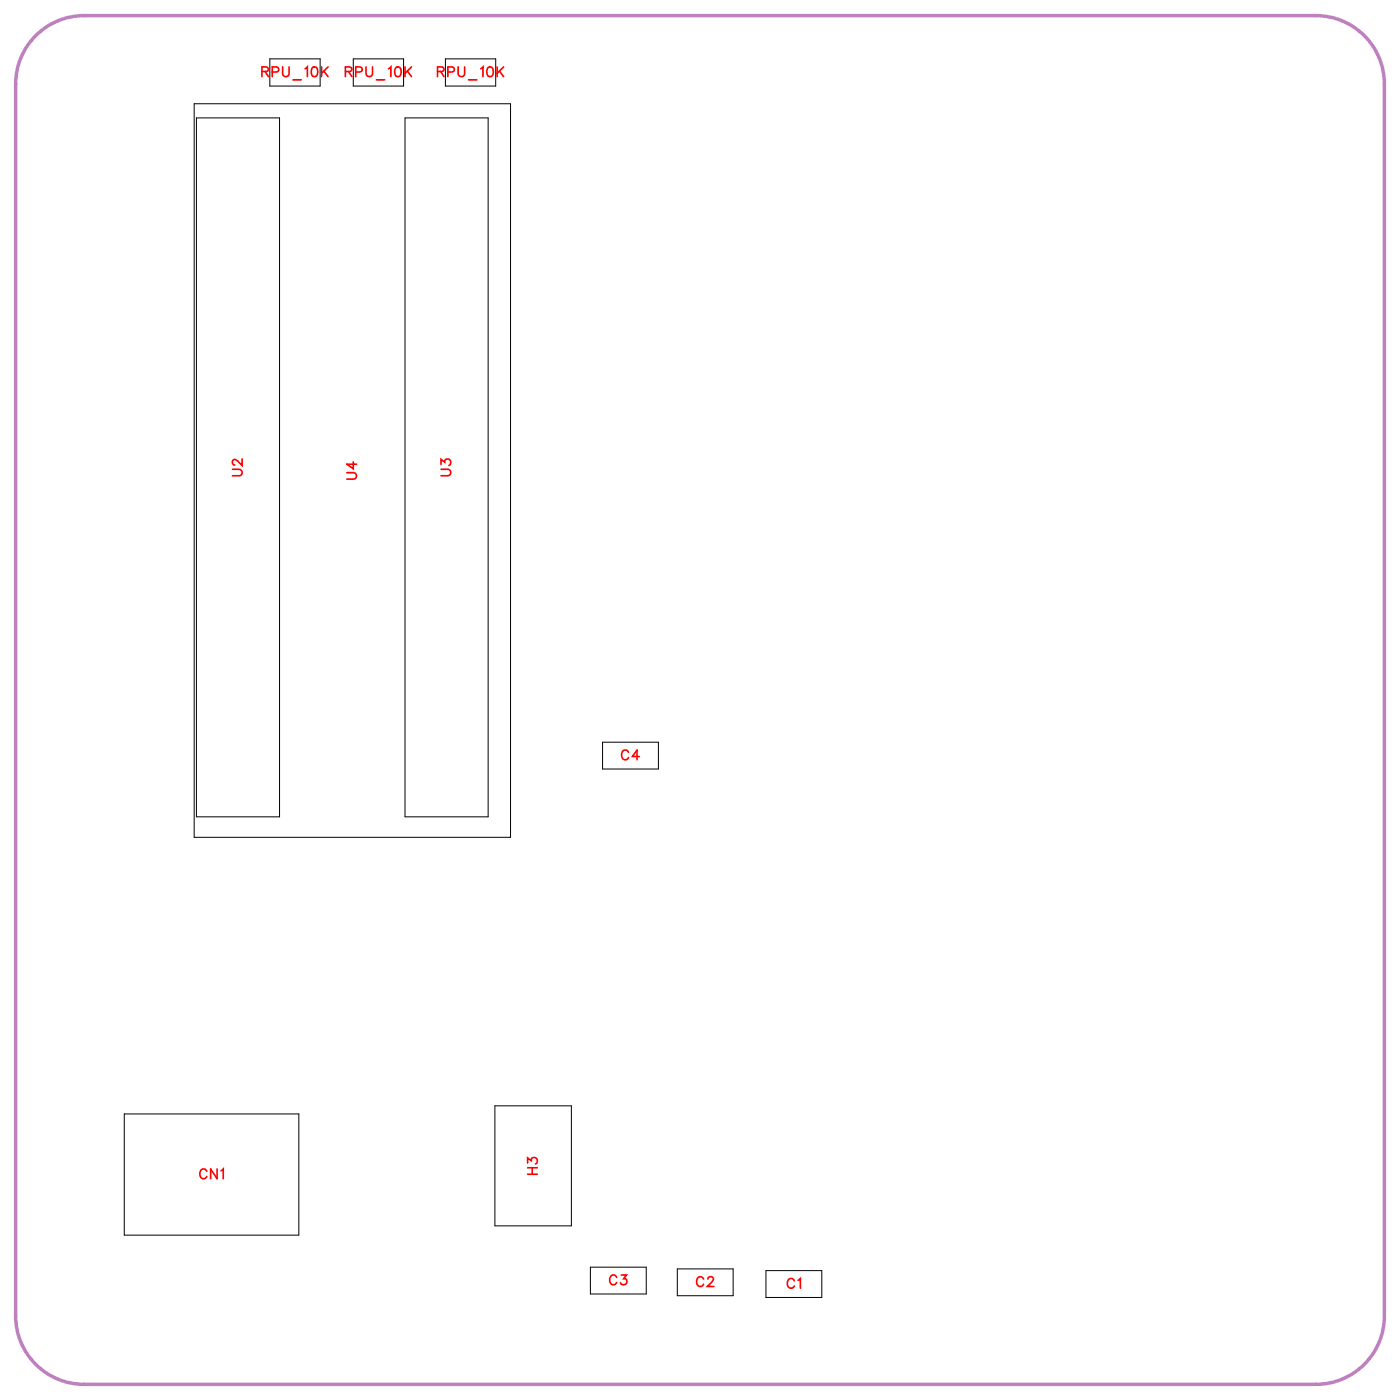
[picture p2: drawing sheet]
<svg xmlns="http://www.w3.org/2000/svg" width="102mm" height="102mm" viewBox="0 0 102 102" stroke-linecap="round" stroke-linejoin="round" font-family="sans-serif">
<path d="M2.9 2.3a5 5 0 0 1 3.2-1.2h90a5 5 0 0 1 5 5v90a5 5 0 0 1-5 5h-90a5 5 0 0 1-5-5v-90a5 5 0 0 1 1.8-3.8z" fill="none" stroke="#bf80bf" stroke-width=".25"/>
<path d="M14.2 7.6h23.1v53.6h-23.1zM14.4 8.6h6v51.1h-6zM19.7 4.3h3.7v2h-3.7zM25.8 4.3h3.7v2h-3.7zM29.6 8.6h6.1v51.1h-6.1zM32.5 4.3h3.7v2h-3.7zM44 54.2h4.1v2h-4.1zM9.1 81.4h12.7v8.8h-12.7zM36.2 80.8h5.5v8.8h-5.5zM43.1 92.6h4.1v1.9h-4.1zM49.5 92.7h4.1v2h-4.1zM56 92.8h4v2h-4z" fill="none" stroke="#000" stroke-width=".07"/>
<g fill="none" stroke="#f00" stroke-width=".12">
<path d="M19.1 5.2h.4l.1-.2-.2-.1h-.3v.7M19.4 5.2l.2 .4M19.9 5.3l.4-.1v-.2l-.4-.1v.7M20.6 4.9v.5l.3 .2 .2-.1v-.6M21.4 5.8h.6M22.3 5l.2-.1v.7M22.8 4.9h.1a.37 .37 0 0 1 .3 .3 .37 .37 0 0 1-.3 .4 .45 .45 0 0 1-.1-.7zM23.5 4.9v.7M23.7 5.2l.3 .4M24 4.9l-.5 .5M25.2 5.2h.4l.1-.2-.2-.1h-.3v.7M25.5 5.2l.2 .4"/>
<path d="M26 5.3l.4-.1v-.2l-.4-.1v.7M26.7 4.9v.5l.2 .2 .3-.1v-.6M27.5 5.8h.6M28.4 5l.2-.1v.7M28.9 4.9h.1a.37 .37 0 0 1 .3 .3 .37 .37 0 0 1-.3 .4 .45 .45 0 0 1-.1-.7zM29.6 4.9v.7M29.8 5.2l.3 .4M30.1 4.9l-.5 .5M32 5.2h.4v-.2l-.1-.1h-.3v.7M32.2 5.2l.2 .4M32.7 5.3l.4-.1 .1-.2-.5-.1v.7M33.5 4.9v.5l.2 .2 .2-.1v-.6"/>
<path d="M34.2 5.8h.6M35.1 5l.2-.1v.7M35.7 4.9h.1a.37 .37 0 0 1 .2 .3 .37 .37 0 0 1-.2 .4 .45 .45 0 0 1-.1-.7zM36.3 4.9v.7M36.5 5.2l.3 .4M36.8 4.9l-.5 .5M17 34.3h.5l.2 .2-.1 .2-.6 .1M17.7 33.5v.5l-.3-.3-.3-.1-.1 .1v.1l.2 .2M25.3 34.5h.5l.2 .2-.1 .3h-.6M25.8 33.7v.6l-.5-.4h.7M32.2 34.3h.5l.2 .2-.1 .2-.6 .1M32.2 33.9v-.3l.3 .2a.24 .24 0 0 1 .4-.2 .24 .24 0 0 1-.1 .4"/>
<path d="M45.9 55a.26 .26 0 0 0-.3-.2 .26 .26 0 0 0-.2 .3v.1a.26 .26 0 0 0 .2 .3 .26 .26 0 0 0 .3-.2M46.7 55.3h-.5l.3-.5v.7M15.1 85.6a.26 .26 0 0 0-.3-.2 .26 .26 0 0 0-.2 .3v.1a.26 .26 0 0 0 .2 .3 .26 .26 0 0 0 .3-.2M15.9 85.4v.7l-.5-.7v.7M16.1 85.5l.2-.1v.7M38.5 85v-.4l.3 .2a.24 .24 0 0 1 .4-.2 .24 .24 0 0 1-.1 .4M38.5 85.8h.8M38.5 85.3h.8M38.9 85.3v.5M45 93.3a.26 .26 0 0 0-.2-.1 .26 .26 0 0 0-.3 .2v.2a.26 .26 0 0 0 .3 .3 .26 .26 0 0 0 .2-.2M45.4 93.2h.4l-.2 .2a.24 .24 0 0 1 .1 .4 .24 .24 0 0 1-.4-.1M51.4 93.5a.26 .26 0 0 0-.3-.2 .26 .26 0 0 0-.2 .3v.1a.26 .26 0 0 0 .2 .3 .26 .26 0 0 0 .3-.2"/>
<path d="M51.7 93.5l.1-.2h.2l.1 .1-.1 .3-.3 .3h.5M58 93.6a.26 .26 0 0 0-.3-.2 .26 .26 0 0 0-.2 .3v.1a.26 .26 0 0 0 .2 .3 .26 .26 0 0 0 .3-.2M58.3 93.5l.2-.1v.7"/>
</g>
<g font-size="1.2" fill="#fff">
<text x="19.1" y="5.9">RPU_10K RPU_10K</text>
<text x="31.9" y="5.9">RPU_10K</text>
<text x="18" y="34.8" transform="rotate(-90 18 34.8)">U2</text>
<text x="26.3" y="35.1" transform="rotate(-90 26.3 35.1)">U4</text>
<text x="33.2" y="34.8" transform="rotate(-90 33.2 34.8)">U3</text>
<text x="45.4" y="55.8">C4</text>
<text x="14.5" y="86.4">CN1</text>
<text x="39.6" y="85.9" transform="rotate(-90 39.6 85.9)">H3</text>
<text x="44.5" y="94.2">C3</text>
<text x="50.8" y="94.3">C2</text>
<text x="57.5" y="94.4">C1</text>
</g>
</svg>
